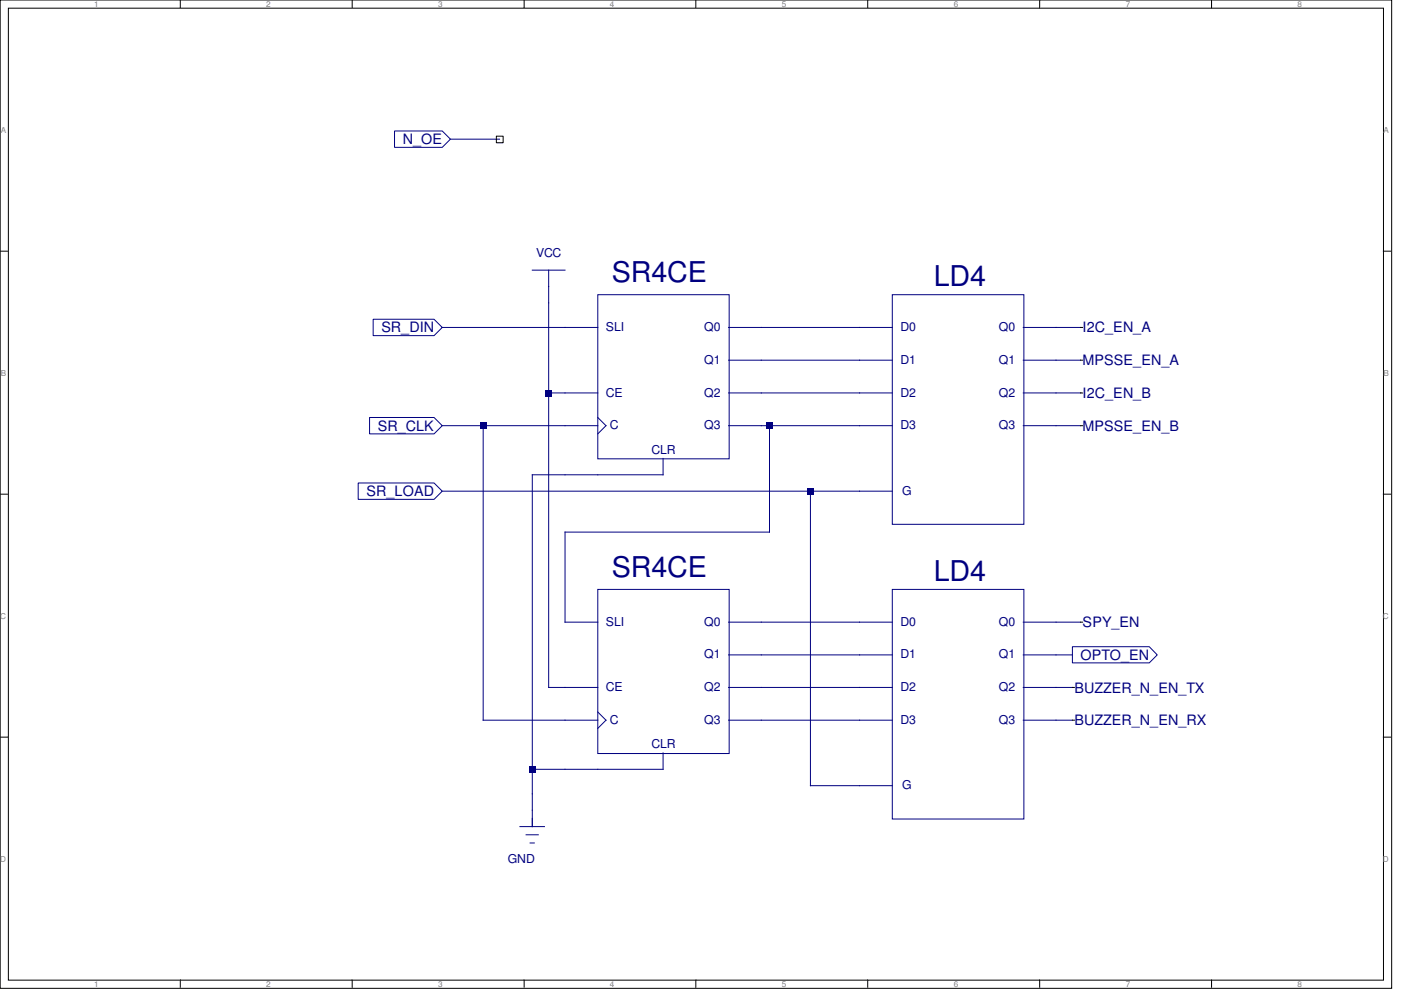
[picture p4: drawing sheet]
<svg xmlns="http://www.w3.org/2000/svg" width="297mm" height="210mm" viewBox="0 0 297 210" stroke-linecap="round" stroke-linejoin="round" font-family="sans-serif">
<g fill="none" stroke="#000" stroke-width=".21">
<path d="M0 0h295.1v209.5h-295.1zM1.8 1.7h291.5v206.1h-291.5zM38.2 0v1.7M74.7 0v1.7M111.1 0v1.7M147.5 0v1.7M184 0v1.7M220.4 0v1.7M256.9 0v1.7M0 53.3h1.8M293.2 53.3h1.7M229.1 69.4h.4"/>
<path d="M229.1 76.4h.4M229.1 83.3h.4M229.1 90.3h.4M0 104.8h1.8M293.2 104.8h1.7M229.1 131.9h.4M0 156.3h1.8M293.2 156.3h1.7M38.2 207.7v1.7M74.7 207.7v1.7M111.1 207.7v1.7M147.5 207.7v1.7"/>
<path d="M184 207.7v1.7M220.4 207.7v1.7M256.9 207.7v1.7"/>
</g>
<g fill="none" stroke="#000080" stroke-width=".21">
<path d="M93.8 69.4h32.9M126.7 62.5h27.9v34.8h-27.9zM154.5 69.4h34.7M154.5 76.4h34.7M189.2 62.5h27.9v48.7h-27.9zM217 69.4h12.1M217 76.4h12.1M119.8 83.3h6.9M119.8 90.3h6.9M126.7 88.5l1.8 1.8-1.8 1.7M140.6 97.2v3.5h-20.8M154.5 83.3h34.7"/>
<path d="M154.5 90.3h6.9M182.2 90.3h7M217 83.3h12.1M217 90.3h12.1M93.8 104.1h95.4M171.8 104.1v62.5h17.4M119.8 131.9h6.9M126.7 125h27.9v34.8h-27.9zM154.5 131.9h34.7M154.5 138.9h34.7M189.2 125h27.9v48.7h-27.9zM217 131.9h12.1"/>
<path d="M217 138.9h6.9M119.8 145.8h6.9M119.8 152.7h6.9M126.7 151l1.8 1.7-1.8 1.7M140.6 159.6v3.5h-20.8M154.5 145.8h34.7M154.5 152.7h34.7M217 145.8h6.9M217 152.7h6.9"/>
</g>
<path d="M171.2 103.5h1.4v1.4h-1.4z" fill-rule="evenodd" fill="#000080"/>
<path d="M161.4 90.3h20.8M163.1 90.3v22.5h-43.3v19.1" fill="none" stroke="#000080" stroke-width=".21"/>
<path d="M162.5 89.6h1.4v1.4h-1.4z" fill-rule="evenodd" fill="#000080"/>
<path d="M93.8 90.3h26M102.4 90.3v62.4h17.4" fill="none" stroke="#000080" stroke-width=".21"/>
<path d="M101.8 89.6h1.4v1.4h-1.4z" fill-rule="evenodd" fill="#000080"/>
<path d="M119.8 100.7h-6.9v74.6M110.2 175.3h5.2M111.5 177h2.6M112.4 178.7h.9M112.9 163.1h6.9" fill="none" stroke="#000080" stroke-width=".21"/>
<path d="M112.2 162.5h1.4v1.4h-1.4z" fill-rule="evenodd" fill="#000080"/>
<path d="M116.3 64.2v81.6h3.5M116.3 83.3h3.5" fill="none" stroke="#000080" stroke-width=".21"/>
<path d="M115.7 82.6h1.4v1.5h-1.4z" fill-rule="evenodd" fill="#000080"/>
<path d="M83.6 27.8h10.2l1.7 1.7-1.7 1.7h-10.2zM95.5 29.5h10.4M112.9 57.3h6.9M116.3 57.3v6.9M79.1 67.7h12.9l1.8 1.7-1.8 1.8h-12.9zM78.4 88.5h13.6l1.8 1.8-1.8 1.7h-13.6zM75.9 102.4h16.1l1.8 1.7-1.8 1.8h-16.1zM223.9 138.9h3.5M227.4 137.1h16.3l1.7 1.8-1.7 1.6h-16.3zM223.9 145.8h3.5M223.9 152.7h3.5" fill="none" stroke="#000080" stroke-width=".21"/>
<path d="M105.2 28.9h1.5v1.4h-1.5zM227.4 145.8h.4M227.4 152.7h.4" fill="none" stroke="#000" stroke-width=".21"/>
<g font-size="6.1" fill="#000080">
<text x="129.7" y="59.8">SR4CE</text>
<text x="198" y="60.6">LD4</text>
<text x="129.7" y="122.3">SR4CE</text>
<text x="198" y="123.1">LD4</text>
</g>
<g font-size="3" fill="#000080">
<text x="85.4" y="30.6">N_OE</text>
<text x="80.9" y="70.5">SR_DIN</text>
<text x="229.5" y="70.5">I2C_EN_A</text>
<text x="229.5" y="77.4">MPSSE_EN_A</text>
<text x="229.5" y="84.4">I2C_EN_B</text>
<text x="80.1" y="91.3">SR_CLK</text>
<text x="229.5" y="91.3">MPSSE_EN_B</text>
<text x="77.7" y="105.2">SR_LOAD</text>
<text x="229.5" y="133">SPY_EN</text>
<text x="229.1" y="139.9">OPTO_EN</text>
<text x="227.8" y="146.9">BUZZER_N_EN_TX</text>
<text x="227.8" y="153.8">BUZZER_N_EN_RX</text>
</g>
<g font-size="2.6" fill="#000080">
<text x="113.7" y="54.6">VCC</text>
<text x="128.5" y="70.2">SLI</text>
<text x="149.3" y="70.2">Q0</text>
<text x="190.9" y="70.2">D0</text>
<text x="211.7" y="70.2">Q0</text>
<text x="149.3" y="77.1">Q1</text>
<text x="190.9" y="77.1">D1</text>
<text x="211.7" y="77.1">Q1</text>
<text x="128.5" y="84.1">CE</text>
<text x="149.3" y="84.1">Q2</text>
<text x="190.9" y="84.1">D2</text>
<text x="211.7" y="84.1">Q2</text>
<text x="129.3" y="91">C</text>
<text x="149.3" y="91">Q3</text>
<text x="190.9" y="91">D3</text>
<text x="211.7" y="91">Q3</text>
<text x="138.1" y="96.2">CLR</text>
<text x="191.3" y="104.9">G</text>
<text x="128.5" y="132.7">SLI</text>
<text x="149.3" y="132.7">Q0</text>
<text x="190.9" y="132.7">D0</text>
<text x="211.7" y="132.7">Q0</text>
<text x="149.3" y="139.6">Q1</text>
<text x="190.9" y="139.6">D1</text>
<text x="211.7" y="139.6">Q1</text>
<text x="128.5" y="146.5">CE</text>
<text x="149.3" y="146.5">Q2</text>
<text x="190.9" y="146.5">D2</text>
<text x="211.7" y="146.5">Q2</text>
<text x="129.3" y="153.5">C</text>
<text x="149.3" y="153.5">Q3</text>
<text x="190.9" y="153.5">D3</text>
<text x="211.7" y="153.5">Q3</text>
<text x="138.1" y="158.7">CLR</text>
<text x="191.3" y="167.3">G</text>
<text x="107.7" y="183">GND</text>
</g>
<g font-size="1.7" fill="#808080">
<text x="20" y="1.5">1</text>
<text x="56.4" y="1.5">2</text>
<text x="92.9" y="1.5">3</text>
<text x="129.3" y="1.5">4</text>
<text x="165.8" y="1.5">5</text>
<text x="202.2" y="1.5">6</text>
<text x="238.7" y="1.5">7</text>
<text x="275.1" y="1.5">8</text>
<text x=".2" y="28.2">A</text>
<text x="293.3" y="28.2">A</text>
<text x=".2" y="79.7">B</text>
<text x="293.3" y="79.7">B</text>
<text x="0" y="131.2">C</text>
<text x="293.2" y="131.2">C</text>
<text x="0" y="182.8">D</text>
<text x="293.2" y="182.8">D</text>
<text x="20" y="209.2">1</text>
<text x="56.4" y="209.2">2</text>
<text x="92.9" y="209.2">3</text>
<text x="129.3" y="209.2">4</text>
<text x="165.8" y="209.2">5</text>
<text x="202.2" y="209.2">6</text>
<text x="238.7" y="209.2">7</text>
<text x="275.1" y="209.2">8</text>
</g>
</svg>
